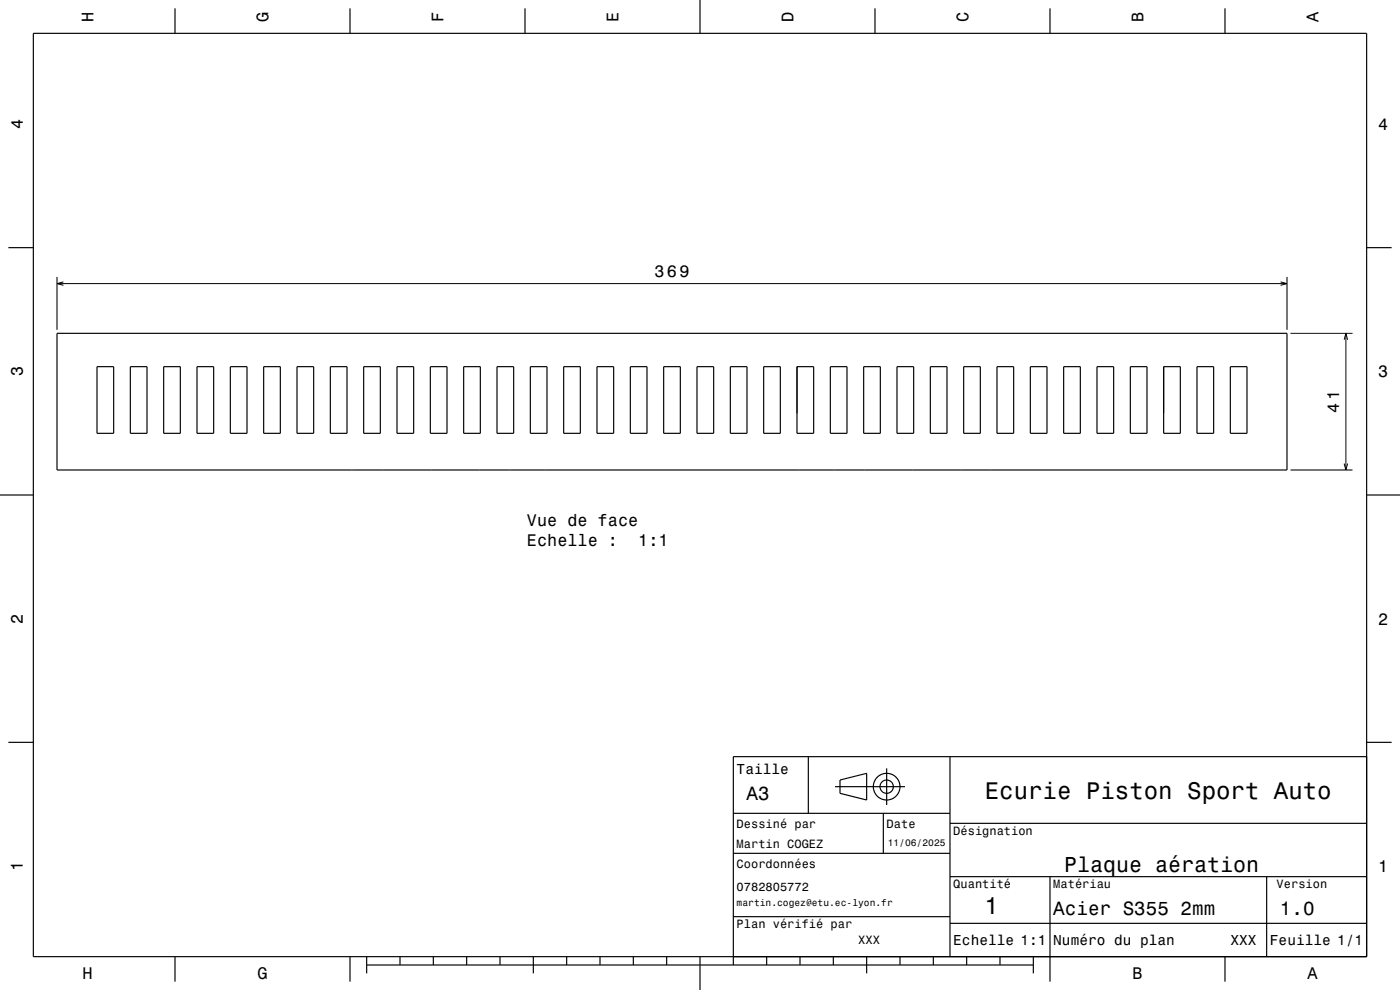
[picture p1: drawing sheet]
<svg xmlns="http://www.w3.org/2000/svg" width="420mm" height="297mm" viewBox="0 0 420 297" stroke-linecap="round" stroke-linejoin="round" font-family="sans-serif">
<path d="M17.1 83.1v15.9M17.1 85.1h369M19 84.6l-1.9 .5 1.9 .5M384.2 84.6l1.9 .5-1.9 .5M386.1 83.1v15.9M387.1 100h18.7M403.8 100v41M349.1 110v14M403.2 101.9l.6-1.9 .5 1.9M403.2 139.1l.6 1.9 .5-1.9M387.1 141h18.7" fill="none" stroke="#000" stroke-width=".3"/>
<g fill="none" stroke="#000" stroke-width=".35">
<path d="M10 10h400v277h-400zM52.5 2.5v7.5M105 2.5v7.5M157.5 2.5v7.5M210 0v10M262.5 2.5v7.5M315 2.5v7.5M367.5 2.5v7.5M2.5 74.3h7.5M410 74.3h7.5M17.1 100h369v41h-369zM29.1 110h5v20h-5z"/>
<path d="M39.1 110h5v20h-5zM49.1 110h5v20h-5zM59.1 110h5v20h-5zM69.1 110h5v20h-5zM79.1 110h5v20h-5zM89.1 110h5v20h-5zM99.1 110h5v20h-5zM109.1 110h5v20h-5zM119.1 110h5v20h-5zM129.1 110h5v20h-5zM139.1 110h5v20h-5zM149.1 110h5v20h-5z"/>
<path d="M159.1 110h5v20h-5zM169.1 110h5v20h-5zM179.1 110h5v20h-5zM189.1 110h5v20h-5zM199.1 110h5v20h-5zM209.1 110h5v20h-5zM219.1 110h5v20h-5zM229.1 110h5v20h-5zM239.1 110h5v20h-5zM249.1 110h5v20h-5zM259.1 110h5v20h-5zM269.1 110h5v20h-5z"/>
<path d="M279.1 110h5v20h-5zM289.1 110h5v20h-5zM299.1 110h5v20h-5zM309.1 110h5v20h-5zM319.1 110h5v20h-5zM329.1 110h5v20h-5zM339.1 110h5v20h-5zM349.1 110h5v20h-5zM359.1 110h5v20h-5zM369.1 110h5v20h-5zM0 148.5h10M410 148.5h10"/>
<path d="M2.5 222.7h7.5M242.5 227v17M250.5 236h21M252 234l8-2v8l-8-2zM266 230.5v11M285 227v60M410 222.7h7.5M410 227h-190v62.5M220 244h65M220 256h65M265 244v12M285 247h125"/>
<path d="M220 275h65M285 277h125M285 263h125M315 263v31.5M380 263v24M52.5 287v7.5M105 287v7.5M110 289.5h200M110 287v5M120 287v2.5M130 287v2.5M140 287v2.5"/>
<path d="M150 287v2.5M160 287v5M170 287v2.5M180 287v2.5M190 287v2.5M200 287v2.5M210 287v10M230 287v2.5M240 287v2.5M250 287v2.5M260 287v5M270 287v2.5"/>
<path d="M280 287v2.5M290 287v2.5M300 287v2.5M310 287v5M367.5 287v7.5"/>
<circle cx="266" cy="236" r="4"/>
<circle cx="266" cy="236" r="2"/>
</g>
<g font-size="7.2">
<text x="295.5" y="239.6">Ecurie Piston Sport Auto</text>
<text x="295.3" y="274.3">1</text>
</g>
<text font-size="6.5" x="319.2" y="261.5">Plaque aération</text>
<g font-size="5.8">
<text x="224" y="240.1">A3</text>
<text x="316" y="274.6">Acier S355 2mm</text>
<text x="384" y="274.6">1.0</text>
</g>
<g font-size="5">
<text x="28.1" y="6.5" transform="rotate(-90 28.1 6.5)">H</text>
<text x="80.6" y="6.5" transform="rotate(-90 80.6 6.5)">G</text>
<text x="133.1" y="6.5" transform="rotate(-90 133.1 6.5)">F</text>
<text x="185.6" y="6.5" transform="rotate(-90 185.6 6.5)">E</text>
<text x="238.1" y="6.5" transform="rotate(-90 238.1 6.5)">D</text>
<text x="290.6" y="6.5" transform="rotate(-90 290.6 6.5)">C</text>
<text x="343.1" y="6.5" transform="rotate(-90 343.1 6.5)">B</text>
<text x="395.6" y="6.5" transform="rotate(-90 395.6 6.5)">A</text>
<text x="6.8" y="38.7" transform="rotate(-90 6.8 38.7)">4</text>
<text x="413.5" y="39">4</text>
<text x="196.3" y="83.1">369</text>
<text x="6.8" y="112.9" transform="rotate(-90 6.8 112.9)">3</text>
<text x="413.5" y="113.2">3</text>
<text x="401.8" y="123.9" transform="rotate(-90 401.8 123.9)">41</text>
<text x="158.1" y="157.9">Vue de face</text>
<text x="158.1" y="163.9">Echelle :</text>
<text x="191.5" y="163.9">1:1</text>
<text x="6.8" y="187.1" transform="rotate(-90 6.8 187.1)">2</text>
<text x="413.5" y="187.4">2</text>
<text x="6.8" y="261.3" transform="rotate(-90 6.8 261.3)">1</text>
<text x="413.5" y="261.6">1</text>
<text x="24.7" y="293.8">H</text>
<text x="77.2" y="293.8">G</text>
<text x="339.7" y="293.8">B</text>
<text x="392.2" y="293.8">A</text>
</g>
<g font-size="4.3">
<text x="221" y="232.2">Taille</text>
<text x="286" y="283.6">Echelle 1:1</text>
<text x="316" y="283.6">Numéro du plan</text>
<text x="369.2" y="283.6">XXX</text>
<text x="381" y="283.6">Feuille 1/1</text>
</g>
<g font-size="3.6">
<text x="221" y="248.3">Dessiné par</text>
<text x="266" y="248.3">Date</text>
<text x="286" y="250.5">Désignation</text>
<text x="221" y="254.5">Martin COGEZ</text>
<text x="221" y="260.5">Coordonnées</text>
<text x="221" y="267.2">0782805772</text>
<text x="286" y="266.5">Quantité</text>
<text x="316" y="266.5">Matériau</text>
<text x="383" y="266.5">Version</text>
<text x="221" y="278.5">Plan vérifié par</text>
<text x="257.5" y="283.3">XXX</text>
</g>
<g font-size="2.9">
<text x="266.3" y="253.8">11/06/2025</text>
<text x="221" y="271.8">martin.cogez@etu.ec-lyon.fr</text>
</g>
</svg>
